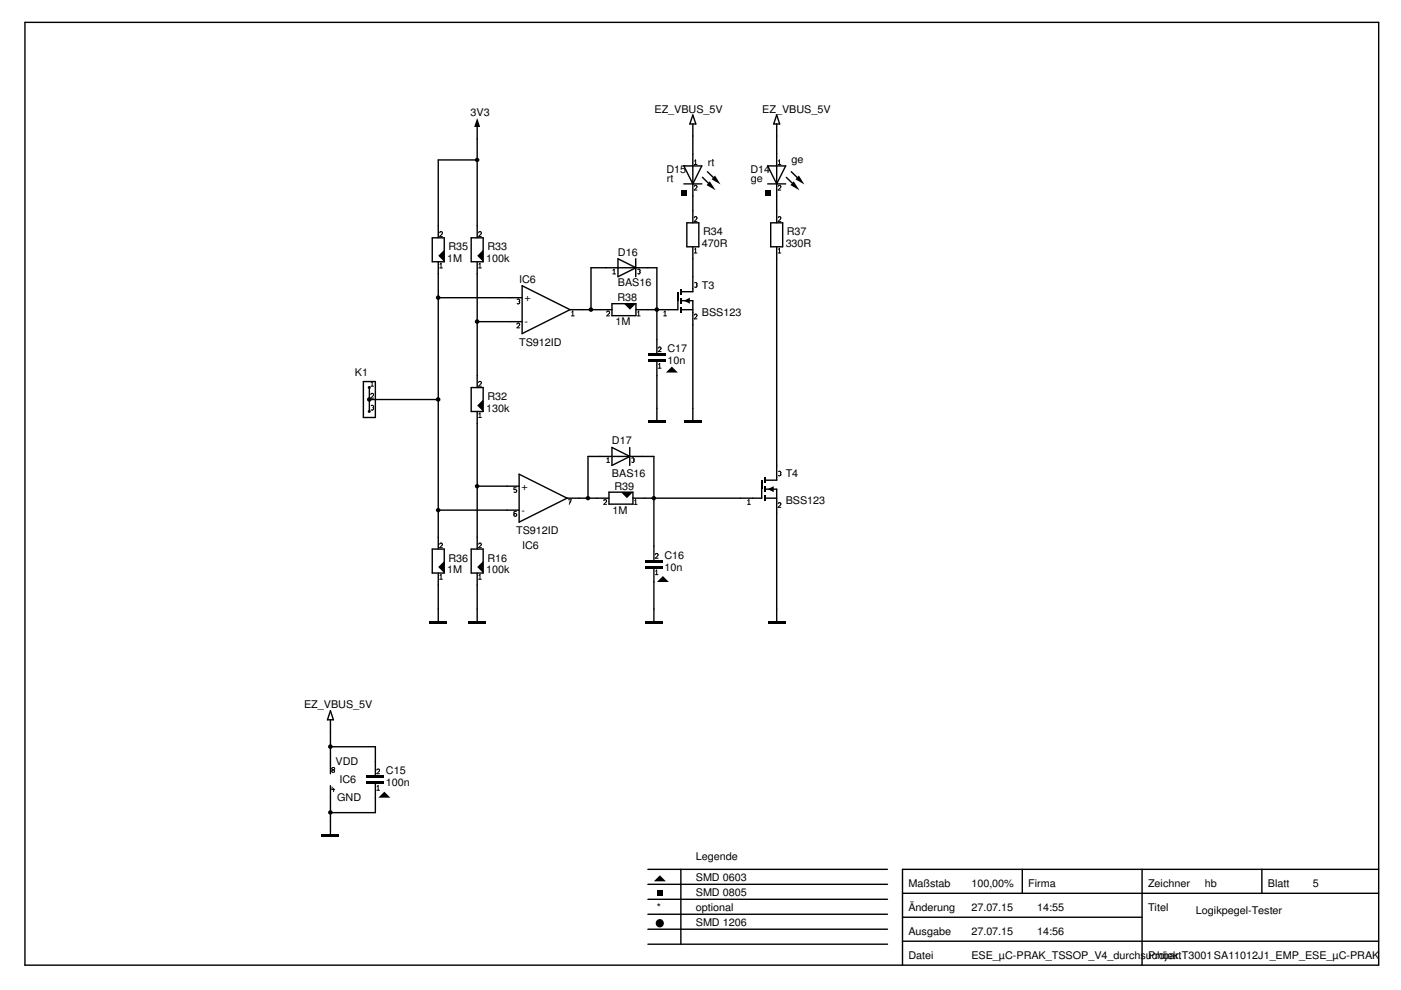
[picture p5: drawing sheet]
<svg xmlns="http://www.w3.org/2000/svg" width="297mm" height="210mm" viewBox="0 0 297 210" stroke-linecap="round" stroke-linejoin="round" font-family="sans-serif">
<g fill="#000">
<path d="M101.2 25l.6 1.9h-1.3zM151.6 37.2l1.2 1.9-1.9-1.1zM169.4 37.2l1.2 1.9-1.9-1.1zM92.9 54.2l1.3-1.2v2.5zM101.2 54.2l1.2-1.2v2.5zM150.5 38.4l1.2 1.9-1.9-1.1zM168.3 38.4l1.2 1.9-1.9-1.1zM132.3 64.4h2.5l-1.2 1.3zM141.2 79l1.2-1.3 1.3 1.3zM145 63.8l1.3-.7v1.3zM101.2 86l1.2-1.3v2.5zM92.9 120.2l1.3-1.2v2.5z"/>
<path d="M101.2 120.2l1.2-1.2v2.5zM131.7 104.4h2.5l-1.3 1.2zM162.8 103.7l1.2-.6v1.3zM139.3 123.4l1.2-1.3 1.3 1.3zM80.2 169.1l1.3-1.2 1.3 1.2zM138.6 186.9l1.3-1.3 1.3 1.3z"/>
<path d="M144.4 40.3h1.2v1.2h-1.2z" fill-rule="evenodd"/>
<path d="M162.1 40.3h1.3v1.2h-1.3z" fill-rule="evenodd"/>
<path d="M137.4 74.8h3.8v.7h-3.8z" fill-rule="evenodd"/>
<path d="M137.4 76.1h3.8v.7h-3.8z" fill-rule="evenodd"/>
<path d="M143.5 61.8h.3v2h-.3z" fill-rule="evenodd"/>
<path d="M144.2 65h.3v1.3h-.3z" fill-rule="evenodd"/>
<path d="M144.2 63.1h.3v1.3h-.3z" fill-rule="evenodd"/>
<path d="M144.2 61.2h.3v1.3h-.3z" fill-rule="evenodd"/>
<path d="M137.4 89.2h3.8v.6h-3.8z" fill-rule="evenodd"/>
<path d="M145 89.2h3.8v.6h-3.8z" fill-rule="evenodd"/>
<path d="M136.7 118.7h3.8v.6h-3.8z" fill-rule="evenodd"/>
<path d="M136.7 119.9h3.8v.7h-3.8z" fill-rule="evenodd"/>
<path d="M161.3 101.8h.3v1.9h-.3z" fill-rule="evenodd"/>
<path d="M162 105h.3v1.3h-.3z" fill-rule="evenodd"/>
<path d="M162 103.1h.3v1.3h-.3z" fill-rule="evenodd"/>
<path d="M162 101.2h.3v1.2h-.3z" fill-rule="evenodd"/>
<path d="M91 131.7h3.8v.6h-3.8z" fill-rule="evenodd"/>
<path d="M99.3 131.7h3.8v.6h-3.8z" fill-rule="evenodd"/>
<path d="M136.7 131.7h3.8v.6h-3.8z" fill-rule="evenodd"/>
<path d="M162.8 131.7h3.8v.6h-3.8z" fill-rule="evenodd"/>
<path d="M68.2 176.7h3.8v.7h-3.8z" fill-rule="evenodd"/>
<path d="M77.7 164.3h3.8v.7h-3.8z" fill-rule="evenodd"/>
<path d="M77.7 165.6h3.8v.6h-3.8z" fill-rule="evenodd"/>
<path d="M139.3 188.8h1.2v1.2h-1.2z" fill-rule="evenodd"/>
<circle cx="101.2" cy="33.9" r=".48"/>
<circle cx="92.9" cy="63.1" r=".49"/>
<circle cx="101.2" cy="68.2" r=".49"/>
<circle cx="125.3" cy="65.6" r=".49"/>
<circle cx="139.3" cy="65.6" r=".49"/>
<circle cx="78.3" cy="84.7" r=".49"/>
<circle cx="78.3" cy="87.2" r=".32"/>
<circle cx="78.3" cy="84.7" r=".32"/>
<circle cx="78.3" cy="82.2" r=".32"/>
<circle cx="92.9" cy="84.7" r=".49"/>
<circle cx="92.9" cy="108.2" r=".48"/>
<circle cx="101.2" cy="103.1" r=".48"/>
<circle cx="124.7" cy="105.6" r=".48"/>
<circle cx="138.6" cy="105.6" r=".48"/>
<circle cx="70" cy="158.3" r=".49"/>
<circle cx="70" cy="172.3" r=".48"/>
<circle cx="139.9" cy="195.7" r=".87"/>
</g>
<g fill="none" stroke="#000" stroke-width=".3">
<path d="M5.3 4.7h287v199.9h-287zM101.2 26.9v23.5M101.2 33.9h-8.3v16.5M145 39h3.8M145 35.2h3.8l-1.9 3.8zM146.9 24.4l.6 1.9h-1.2zM146.9 26.3v20.9M148.9 37.6l1.9 1.8M150 36.4l1.8 1.8M162.8 39h3.8M162.8 35.2h3.8l-1.9 3.8zM164.7 26.3v20.9"/>
<path d="M164.7 24.4l.6 1.9h-1.3zM166.7 37.6l1.9 1.8M167.8 36.4l1.8 1.8M91.6 50.4h2.6v5.1h-2.6zM92.9 55.5v60.9M99.9 50.4h2.5v5.1h-2.5zM101.2 55.5v26.7M131 54.9l3.8 1.9-3.8 1.9zM134.8 54.9v3.8M145.6 47.2h2.6v5.1h-2.6zM146.9 52.3v9.5h-2.5M163.4 47.2h2.5v5.1h-2.5z"/>
<path d="M164.7 52.3v49.5h-2.6M92.9 63.1h17.8M101.2 68.2h9.5M110.7 60.6l10.2 5.1-10.2 5zM120.9 65.7h8.8M125.3 65.7v-8.9h14v18M129.7 64.4h5.1v2.5h-5.1zM139.3 76.8v12.4M143.7 63.8v1.9h-8.9M144.4 63.8h2.5v25.4M144.4 65.7h2.5M77 80.9h2.6v7.6h-2.6z"/>
<path d="M78.3 82.2v5M78.3 84.7h14.6M99.9 82.2h2.5v5h-2.5zM101.2 87.2v29.2M129.7 94.9l3.9 1.9-3.9 1.9zM133.5 94.9v3.8M91.6 116.4h2.6v5.1h-2.6zM92.9 108.2h17.2M99.9 116.4h2.5v5.1h-2.5zM101.2 103.1h8.9M110.1 100.5l10.1 5.1-10.1 5.1zM120.2 105.6h8.9"/>
<path d="M124.7 105.6v-8.8h13.9v21.9M129.1 104.4h5.1v2.5h-5.1zM161.5 103.7v1.9h-27.3M162.1 103.7h2.6v28M162.1 105.6h2.6M92.9 121.5v10.2M101.2 121.5v10.2M138.6 120.6v11.1M70.1 158.3h9.5v6M70.1 152.6v11.4M70.1 150.7l.6 1.9h-1.3zM70.1 166.6v10.1"/>
<path d="M79.6 166.2v6.1h-9.5M137.4 197h50.8M137.4 193.8h50.8M137.4 190.7h50.8M137.4 187.5h50.8M137.4 184.3h50.8M144.4 184.3v15.9M191.3 194.5h50.8M191.3 199.6h101M191.3 189.4h101M216.7 184.3v5.1M242.1 184.3v20.3"/>
<path d="M267.5 184.3v5.1M292.3 184.3h-101v20.3M137.4 200.2h50.8"/>
</g>
<g fill="none" stroke="#000" stroke-width=".21">
<path d="M147.2 39.5l.2-.2 .3 .1v.4l-.5 .5h.6M147.2 34.9h.6M147.3 34.2l.2-.3v1M165 39.5l.2-.2 .3 .1v.4l-.5 .5h.6M165 34.9h.6M165.1 34.2l.2-.3v1M93.2 49.4l.2-.3 .3 .1v.4l-.5 .5h.6M93.2 56.8h.6M93.3 56l.2-.2v1M101.5 49.4l.2-.3 .3 .1v.4l-.5 .5h.6M101.5 56.8h.6M101.6 56l.2-.2v1"/>
<path d="M129.9 58.1h.6M130 57.3l.2-.2v1M135.2 57.1h.4v.5M135.6 57.6h.1M135.6 57.6v.4h-.4M147.2 46.2l.2-.3 .3 .1v.4l-.5 .5h.6M147.2 53.6h.6M147.3 60h.4v.4M147.3 52.9l.2-.3v1M165 46.2l.2-.3 .3 .1v.4l-.5 .5h.6M165 53.6h.6M165.1 52.9l.2-.3v1"/>
<path d="M109.6 68.7v-.1a.32 .32 0 0 1 .4-.1 .32 .32 0 0 1 .2 .3l-.6 .7h.6M109.6 63.5a.32 .32 0 0 1 .4-.1 .32 .32 0 0 1 .2 .4l-.1 .1M110 63.9h.1M110.1 63.9l.1 .3a.33 .33 0 0 1-.6 .1M121.2 67h.5M121.2 66.2l.3-.2v1M128.6 66.2l.3-.2h.3v.5l-.6 .5h.6M135.1 67h.6M135.2 66.2l.2-.2v1M139.6 73.8l.2-.2 .3 .1 .1 .2-.6 .6h.6M139.6 78.1h.6M139.7 77.3l.2-.3v1.1"/>
<path d="M140.7 67h.6M140.8 66.2l.2-.2v1M147.2 66.8l.2-.2 .3 .1v.4l-.5 .5h.6M147.7 60.4h.1M147.7 60.4v.4h-.4M78.6 83.7l.2-.3 .3 .1v.4l-.5 .5h.6M78.6 81.9h.6M78.7 86h.4v.4M78.7 81.1l.2-.2v1M79.1 86.4h.1M79.1 86.4v.5h-.4M101.5 81.1l.2-.2h.3v.5l-.5 .5h.6"/>
<path d="M101.5 88.5h.6M101.6 87.8l.2-.3v1M128.6 98h.6M128.7 97.3l.2-.2v.9M133.9 97.2h.5v.3M134.3 97.5h.1M134.4 97.5v.5h-.5M165.1 100h.4v.4M93.2 115.4l.2-.3 .3 .1v.4l-.5 .5h.6M101.5 115.4l.2-.3 .3 .1v.4l-.5 .5h.6M109.5 103.4h-.5v.4l.5 .1 .1 .2a.36 .36 0 0 1-.6 .2M109.5 108.5h-.5v.9a.32 .32 0 0 0 .4 .1 .32 .32 0 0 0 .2-.4 .33 .33 0 0 0-.6-.1v.1"/>
<path d="M120.5 106h.6l-.4 .9M120.7 106.4h.3M128 106.2l.1-.2h.4v.4l-.5 .5h.6M134.5 106.9h.6M134.6 106.2l.2-.2v.9M138.9 117.6l.2-.3 .3 .1v.5l-.5 .5h.6M158.5 106.9h.6M158.5 106.2l.3-.2v.9M165 106.8l.1-.2h.4v.5l-.5 .5h.6M165.4 100.4h.1M165.5 100.4v.4h-.4M93.2 122.8h.6"/>
<path d="M93.3 122l.2-.2v1M101.5 122.8h.6M101.6 122l.2-.2v1M138.9 121.8h.6M139 121.1l.2-.2v.9M70.4 166.9v.5h.5M70.5 162.7l-.1 .4 .5 .3-.1 .3h-.3l-.1-.3 .5-.3v-.2l-.1-.2zM70.7 167.1v.8M79.9 163.3l.1-.2h.4v.4l-.5 .5h.6M79.9 167.6h.6M80 166.8l.2-.3v1.1"/>
</g>
<g font-size="2.2">
<text x="138.8" y="23.9">EZ_VBUS_5V</text>
<text x="161.6" y="23.9">EZ_VBUS_5V</text>
<text x="99.8" y="24.5">3V3</text>
<text x="150.1" y="35.2">rt</text>
<text x="167.8" y="34.5">ge</text>
<text x="141.3" y="36.7">D15</text>
<text x="141.4" y="38.6">rt</text>
<text x="159.1" y="36.7">D14</text>
<text x="159.2" y="38.6">ge</text>
<text x="95.1" y="53">R35</text>
<text x="103.3" y="53">R33</text>
<text x="148.8" y="52.4">470R</text>
<text x="149.1" y="49.9">R34</text>
<text x="166.6" y="52.4">330R</text>
<text x="166.8" y="49.9">R37</text>
<text x="94.8" y="55.6">1M</text>
<text x="103.1" y="55.6">100k</text>
<text x="110.1" y="59.9">IC6</text>
<text x="131" y="54.2">D16</text>
<text x="111.2" y="63.9">+</text>
<text x="130.9" y="63.9">R38</text>
<text x="131" y="60.6">BAS16</text>
<text x="148.8" y="61.2">T3</text>
<text x="111.2" y="69">-</text>
<text x="130.5" y="69">1M</text>
<text x="148.8" y="66.9">BSS123</text>
<text x="110.1" y="73.3">TS912ID</text>
<text x="141.5" y="77.2">10n</text>
<text x="141.5" y="74.7">C17</text>
<text x="75.3" y="79.6">K1</text>
<text x="103.1" y="87.3">130k</text>
<text x="103.3" y="84.8">R32</text>
<text x="129.7" y="94.2">D17</text>
<text x="129.7" y="101.2">BAS16</text>
<text x="166.6" y="101.2">T4</text>
<text x="110.6" y="103.8">+</text>
<text x="130.3" y="103.9">R39</text>
<text x="166.6" y="106.9">BSS123</text>
<text x="109.4" y="113.2">TS912ID</text>
<text x="110.6" y="108.9">-</text>
<text x="129.9" y="109">1M</text>
<text x="95.1" y="119.1">R36</text>
<text x="103.3" y="119.1">R16</text>
<text x="110.7" y="116.4">IC6</text>
<text x="140.9" y="118.4">C16</text>
<text x="94.8" y="121.6">1M</text>
<text x="103.1" y="121.6">100k</text>
<text x="140.9" y="121">10n</text>
<text x="64.5" y="150.2">EZ_VBUS_5V</text>
<text x="71.2" y="162.3">VDD</text>
<text x="72" y="165.9">IC6</text>
<text x="81.8" y="166.7">100n</text>
<text x="81.8" y="164.2">C15</text>
<text x="71.5" y="169.8">GND</text>
<text x="147.5" y="182.4">Legende</text>
<text x="147.5" y="190">SMD 0805</text>
<text x="147.5" y="186.9">SMD 0603</text>
<text x="192.6" y="188.1">Maßstab</text>
<text x="205.9" y="188.1">100,00%</text>
<text x="218" y="188.1">Firma</text>
<text x="243.4" y="188.1">Zeichner</text>
<text x="255.5" y="188.1">hb</text>
<text x="268.8" y="188.1">Blatt</text>
<text x="278.3" y="188.1">5</text>
<text x="139.3" y="193.2">*</text>
<text x="147.5" y="193.2">optional</text>
<text x="147.5" y="196.4">SMD 1206</text>
<text x="192.6" y="193.2">Änderung</text>
<text x="205.9" y="193.2">27.07.15</text>
<text x="219.9" y="193.2">14:55</text>
<text x="243.4" y="193.2">Titel</text>
<text x="253.6" y="193.8">Logikpegel-Tester</text>
<text x="192.6" y="198.3">Ausgabe</text>
<text x="192.6" y="203.4">Datei</text>
<text x="205.9" y="198.3">27.07.15</text>
<text x="205.9" y="203.4">ESE_µC-PRAK_TSSOP_V4_durchsuchbar.T3001SA11012J1_EMP_ESE_µC-PRAK</text>
<text x="219.9" y="198.3">14:56</text>
<text x="243.4" y="203.4">Projekt</text>
</g>
</svg>
